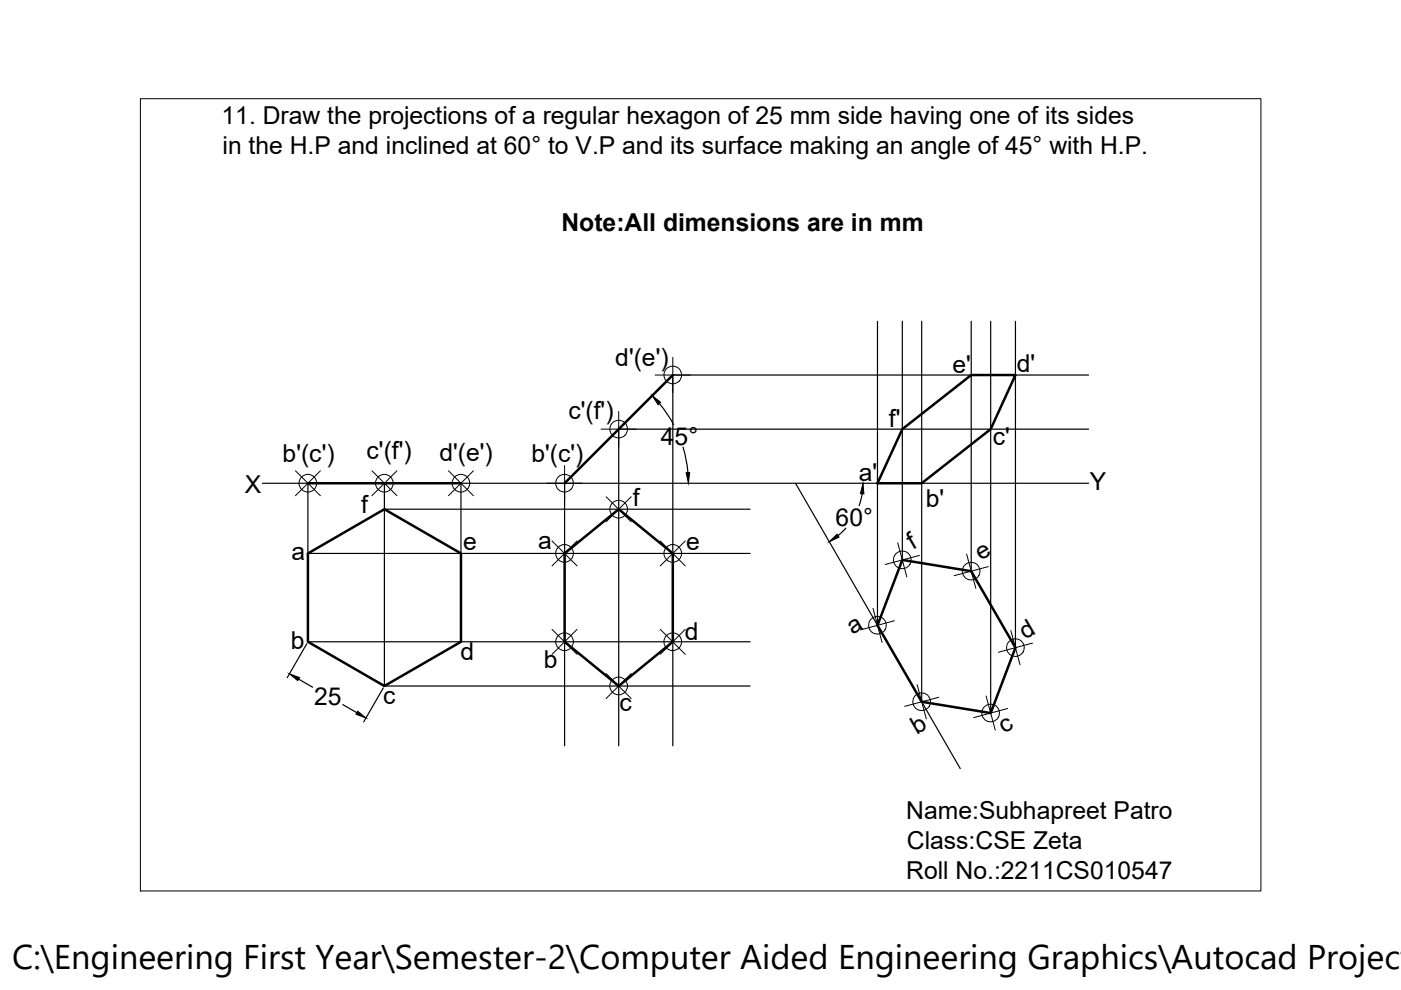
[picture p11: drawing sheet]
<svg xmlns="http://www.w3.org/2000/svg" width="297mm" height="210mm" viewBox="0 0 297 210" stroke-linecap="round" stroke-linejoin="round" font-family="sans-serif">
<!-- layer: 0 -->
<g fill="none" stroke="#000" stroke-width=".25">
<path d="M186 68.1v64.5M191.3 68.1v50.6M195.4 68.1v80.7M205.9 68.1v53M210 68.1v83.1M215.3 68.1v69.2M230.8 79.5h-88.2v78.6M139.8 85.5l1.6 2.2 1.4 2.3M144.8 94.8l.7 2.7 .4 2.7M230.8 91h-99.6v67.1M55.6 102.5h175.2M65.3 102.5v14.8h93.7"/>
<path d="M81.5 102.5v43h77.5M81.5 108h77.5M97.7 102.5v14.8M119.7 102.5v55.6M168.7 102.5l34.9 60.5M179.3 112l-1.6 1.6M182.8 104.7l-.6 2.5M65.1 136.5l-4.2 7.2M65.3 136.1h93.7M63.3 144l3 1.7M72.7 149.4l2.9 1.7M81.3 145.9l-4.2 7.1"/>
</g>
<path d="M142.6 79.5l-22.9 23M191.3 91l14.6-11.5h9.4l-5.3 11.5-14.6 11.5h-9.4zM65.3 117.3l16.2-9.3 16.2 9.3v18.8l-16.2 9.4-16.2-9.4zM65.3 102.5h32.4M119.7 117.3l11.5-9.3 11.4 9.3v18.8l-11.4 9.4-11.5-9.4zM191.3 118.7l14.6 2.4 9.4 16.2-5.3 13.9-14.6-2.4-9.4-16.2z" fill="none" stroke="#000" stroke-width=".53"/>
<g fill="none" stroke="#000" stroke-width=".21">
<path d="M29.8 20.9h237.5v168h-237.5zM138.9 79.5h7.5M142.6 75.8v7.5M62.6 99.8l5.3 5.3M67.9 99.8l-5.3 5.3M78.9 99.8l5.3 5.3M84.2 99.8l-5.3 5.3M95.1 99.8l5.3 5.3M100.4 99.8l-5.3 5.3M119.7 98.7v7.5M127.4 91h7.5M131.2 87.2v7.5"/>
<path d="M116 102.5h7.5M117 114.7l5.4 5.3M122.4 114.7l-5.4 5.3M128.5 105.3l5.3 5.3M133.8 105.3l-5.3 5.3M140 114.7l5.3 5.3M145.3 114.7l-5.3 5.3M190.3 115.1l2 7.2M194.9 117.8l-7.2 1.9M204.9 117.5l2 7.2M117 133.4l5.4 5.3M122.4 133.4l-5.4 5.3"/>
<path d="M140 133.4l5.3 5.3M145.3 133.4l-5.3 5.3M185.1 129l1.9 7.2M189.7 131.6l-7.3 2M209.5 120.1l-7.2 2M214.3 133.7l2 7.2M218.9 136.3l-7.2 2M128.5 142.8l5.3 5.3M133.8 142.8l-5.3 5.3M194.4 145.2l2 7.2M199 147.8l-7.2 2M209.1 147.6l1.9 7.2"/>
<path d="M213.7 150.2l-7.3 2"/>
<circle cx="142.6" cy="79.5" r="1.87"/>
<circle cx="131.2" cy="91" r="1.87"/>
<circle cx="65.3" cy="102.5" r="1.87"/>
<circle cx="81.5" cy="102.5" r="1.87"/>
<circle cx="97.7" cy="102.5" r="1.87"/>
<circle cx="119.7" cy="117.3" r="1.87"/>
<circle cx="119.7" cy="102.5" r="1.87"/>
<circle cx="131.2" cy="108" r="1.87"/>
<circle cx="142.6" cy="117.3" r="1.87"/>
<circle cx="191.3" cy="118.7" r="1.87"/>
<circle cx="119.7" cy="136.1" r="1.87"/>
<circle cx="142.6" cy="136.1" r="1.87"/>
<circle cx="186" cy="132.6" r="1.87"/>
<circle cx="205.9" cy="121.1" r="1.87"/>
<circle cx="215.3" cy="137.3" r="1.87"/>
<circle cx="131.2" cy="145.4" r="1.87"/>
<circle cx="195.4" cy="148.8" r="1.87"/>
<circle cx="210" cy="151.2" r="1.87"/>
</g>
<path d="M138.3 83.9l1.8 1.4-.6 .5zM145.5 100.2h.7l-.2 2.3zM175.8 114.9l1.7-1.6 .4 .6zM183 102.5l.2 2.2h-.8zM61.4 142.9l2.1 .8-.4 .6zM75.8 150.8l1.8 1.4-2.1-.8z" fill="#000" stroke="#000" stroke-width=".21"/>
<text font-size="7.3" x="2.6" y="205.5">C:\Engineering First Year\Semester-2\Computer Aided Engineering Graphics\Autocad Project</text>
<g font-size="5.2">
<text x="47" y="26.2">11. Draw the projections of a regular hexagon of 25 mm side having one of its sides</text>
<text x="47.2" y="32.5">in the H.P and inclined at 60° to V.P and its surface making an angle of 45° with H.P.</text>
<text x="119" y="49.1">Note:All dimensions are in mm</text>
<text x="130.5" y="77.6">d'(e')</text>
<text x="201.9" y="79">e'</text>
<text x="215.6" y="78.9">d'</text>
<text x="120.5" y="88.9">c'(f')</text>
<text x="140.1" y="94.2">45°</text>
<text x="188.5" y="90.6">f'</text>
<text x="210.5" y="94.4">c'</text>
<text x="59.9" y="98">b'(c')</text>
<text x="77.7" y="97.2">c'(f')</text>
<text x="93.2" y="97.7">d'(e')</text>
<text x="112.7" y="98">b'(c')</text>
<text x="51.9" y="104.5">X</text>
<text x="134.1" y="107.3">f</text>
<text x="182.1" y="102.1">a'</text>
<text x="196.3" y="107.4">b'</text>
<text x="231.1" y="104">Y</text>
<text x="76.5" y="108.7">f</text>
<text x="177.2" y="111.5">60°</text>
<text x="61.8" y="118.8">a</text>
<text x="98.2" y="116.6">e</text>
<text x="114.1" y="116.5">a</text>
<text x="145.5" y="116.6">e</text>
<text x="193.6" y="116.7" transform="rotate(-30 193.6 116.7)">f</text>
<text x="208" y="119" transform="rotate(-30 208 119)">e</text>
<text x="61.6" y="137.7">b</text>
<text x="145.2" y="135.8">d</text>
<text x="180.8" y="134.6" transform="rotate(-30 180.8 134.6)">a</text>
<text x="217.3" y="135.8" transform="rotate(-30 217.3 135.8)">d</text>
<text x="97.6" y="140">d</text>
<text x="115.3" y="141.7">b</text>
<text x="66.6" y="149.4">25</text>
<text x="81.2" y="149.2">c</text>
<text x="131.4" y="150.8">c</text>
<text x="194.4" y="155.9" transform="rotate(-30 194.4 155.9)">b</text>
<text x="212.9" y="155.7" transform="rotate(-30 212.9 155.7)">c</text>
<text x="192.2" y="173.7">Name:Subhapreet Patro</text>
<text x="192.3" y="180">Class:CSE Zeta</text>
<text x="192.1" y="186.3">Roll No.:2211CS010547</text>
</g>
</svg>
